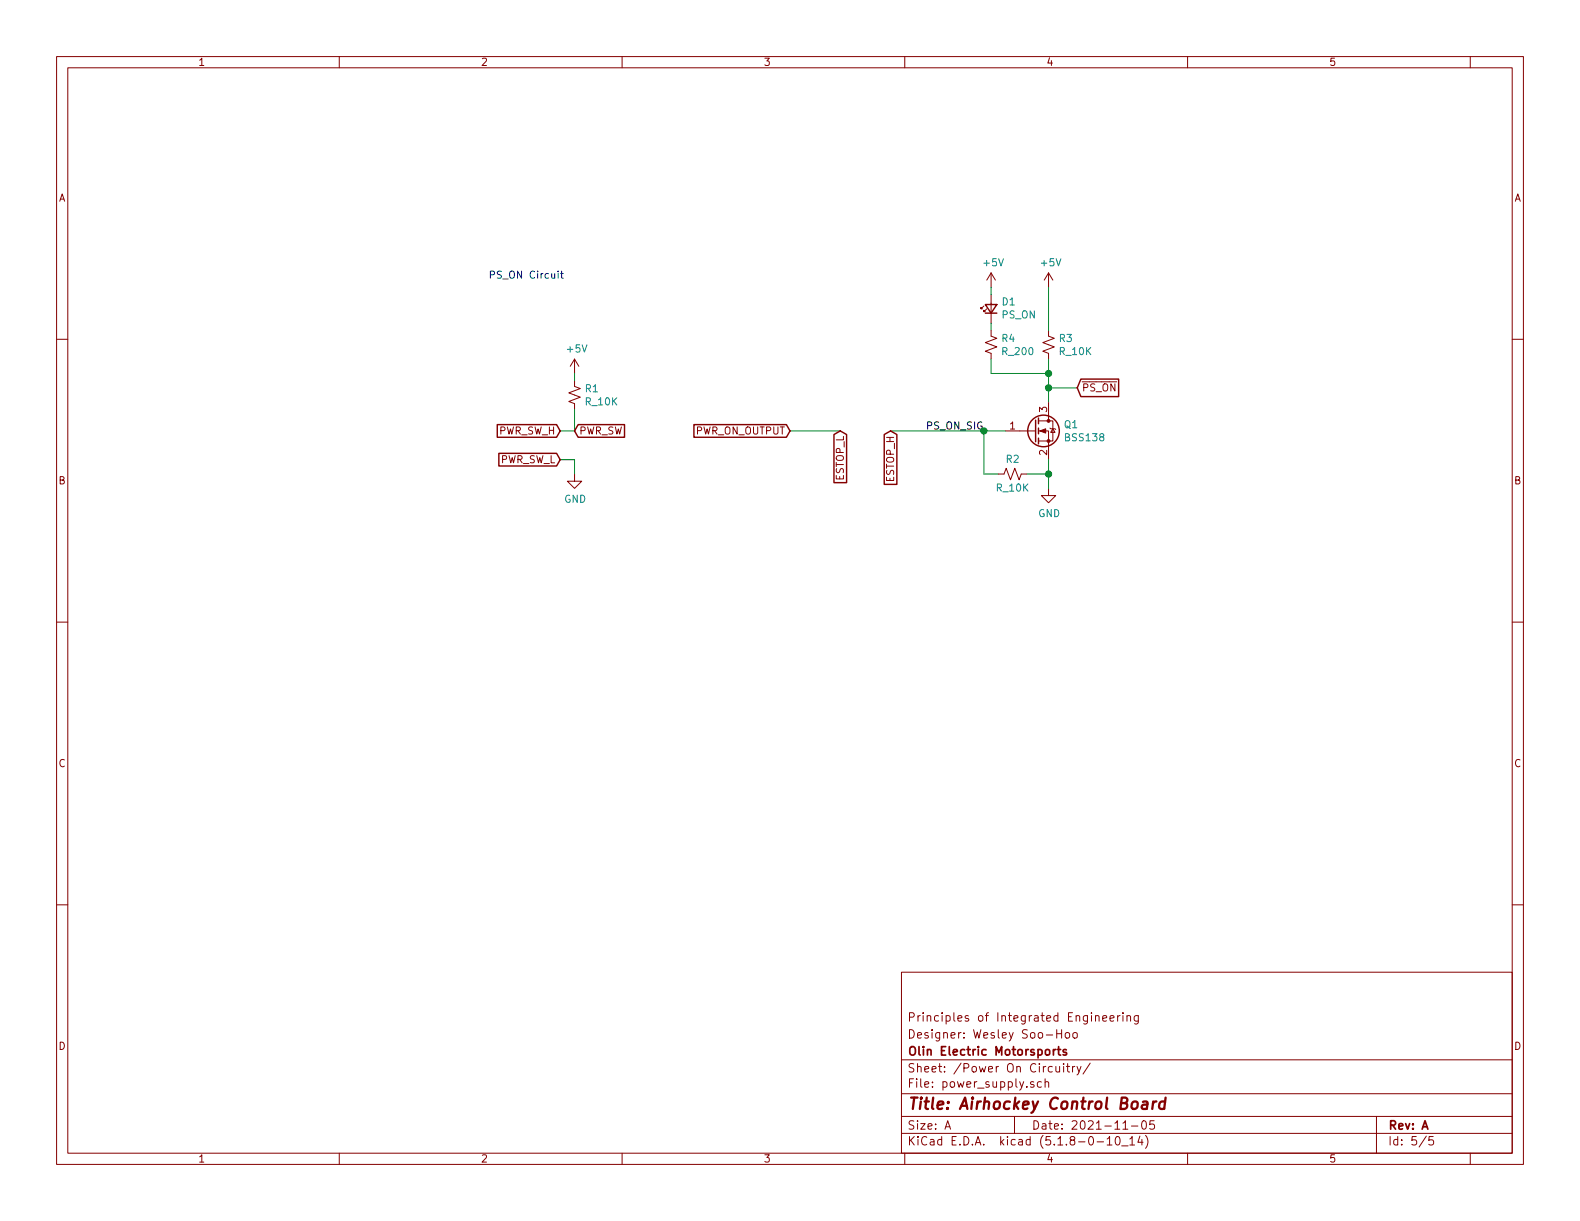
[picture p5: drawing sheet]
EESchema Schematic File Version 4
EELAYER 30 0
EELAYER END
$Descr A 11000 8500
encoding utf-8
Sheet 5 5
Title "Airhockey Control Board"
Date "2021-11-05"
Rev "A"
Comp "Olin Electric Motorsports"
Comment1 "Designer: Wesley Soo-Hoo"
Comment2 "Principles of Integrated Engineering"
Comment3 ""
Comment4 ""
$EndDescr
Text GLabel 5900 3650 3    50   Input ~ 0
ESTOP_L
Text GLabel 6250 3650 3    50   Input ~ 0
ESTOP_H
Text GLabel 3950 3850 0    50   Input ~ 0
PWR_SW_L
Text GLabel 3950 3650 0    50   Input ~ 0
PWR_SW_H
$Comp
L power:+5V #PWR051
U 1 1
P 7350 2650
F 0 "#PWR051" H 7350 2500 50  0001 C CNN
F 1 "+5V" H 7365 2823 50  0000 C CNN
F 2 "" H 7350 2650 50  0001 C CNN
F 3 "" H 7350 2650 50  0001 C CNN
	1    7350 2650
	1    0    0    -1  
$EndComp
$Comp
L Device:R_Small_US R3
U 1 1
P 7350 3050
F 0 "R3" H 7418 3096 50  0000 L CNN
F 1 "R_10K" H 7418 3005 50  0000 L CNN
F 2 "Resistor_SMD:R_0805_2012Metric_Pad1.20x1.40mm_HandSolder" H 7350 3050 50  0001 C CNN
F 3 "~" H 7350 3050 50  0001 C CNN
	1    7350 3050
	1    0    0    -1  
$EndComp
Wire Wire Line
	7350 3150 7350 3250
Wire Wire Line
	7350 2950 7350 2650
$Comp
L Transistor_FET:BSS138 Q1
U 1 1
P 7250 3650
F 0 "Q1" H 7454 3696 50  0000 L CNN
F 1 "BSS138" H 7454 3605 50  0000 L CNN
F 2 "Package_TO_SOT_SMD:SOT-23" H 7450 3575 50  0001 L CIN
F 3 "https://www.onsemi.com/pub/Collateral/BSS138-D.PDF" H 7250 3650 50  0001 L CNN
	1    7250 3650
	1    0    0    -1  
$EndComp
$Comp
L power:GND #PWR052
U 1 1
P 7350 4050
F 0 "#PWR052" H 7350 3800 50  0001 C CNN
F 1 "GND" H 7355 3877 50  0000 C CNN
F 2 "" H 7350 4050 50  0001 C CNN
F 3 "" H 7350 4050 50  0001 C CNN
	1    7350 4050
	1    0    0    -1  
$EndComp
Wire Wire Line
	7350 4050 7350 3950
$Comp
L Device:R_Small_US R2
U 1 1
P 7100 3950
F 0 "R2" V 7200 3950 50  0000 C CNN
F 1 "R_10K" V 7000 3950 50  0000 C CNN
F 2 "Resistor_SMD:R_0805_2012Metric_Pad1.20x1.40mm_HandSolder" H 7100 3950 50  0001 C CNN
F 3 "~" H 7100 3950 50  0001 C CNN
	1    7100 3950
	0    -1   -1   0   
$EndComp
Wire Wire Line
	7200 3950 7350 3950
Connection ~ 7350 3950
Wire Wire Line
	7350 3950 7350 3850
Wire Wire Line
	7000 3950 6900 3950
Wire Wire Line
	6900 3950 6900 3650
Wire Wire Line
	6900 3650 7050 3650
Wire Wire Line
	6250 3650 6900 3650
Connection ~ 6900 3650
Text Label 6900 3650 2    50   ~ 0
PS_ON_SIG
Text GLabel 5550 3650 0    50   Input ~ 0
PWR_ON_OUTPUT
Wire Wire Line
	5550 3650 5900 3650
$Comp
L power:GND #PWR050
U 1 1
P 4050 3950
F 0 "#PWR050" H 4050 3700 50  0001 C CNN
F 1 "GND" H 4055 3777 50  0000 C CNN
F 2 "" H 4050 3950 50  0001 C CNN
F 3 "" H 4050 3950 50  0001 C CNN
	1    4050 3950
	1    0    0    -1  
$EndComp
Wire Wire Line
	4050 3950 4050 3850
Wire Wire Line
	4050 3850 3950 3850
Wire Wire Line
	4050 3650 3950 3650
$Comp
L Device:R_Small_US R1
U 1 1
P 4050 3400
F 0 "R1" H 4118 3446 50  0000 L CNN
F 1 "R_10K" H 4118 3355 50  0000 L CNN
F 2 "Resistor_SMD:R_0805_2012Metric_Pad1.20x1.40mm_HandSolder" H 4050 3400 50  0001 C CNN
F 3 "~" H 4050 3400 50  0001 C CNN
	1    4050 3400
	1    0    0    -1  
$EndComp
Wire Wire Line
	4050 3500 4050 3650
$Comp
L power:+5V #PWR049
U 1 1
P 4050 3250
F 0 "#PWR049" H 4050 3100 50  0001 C CNN
F 1 "+5V" H 4065 3423 50  0000 C CNN
F 2 "" H 4050 3250 50  0001 C CNN
F 3 "" H 4050 3250 50  0001 C CNN
	1    4050 3250
	1    0    0    -1  
$EndComp
Wire Wire Line
	4050 3300 4050 3250
Text GLabel 4050 3650 2    50   Input ~ 0
PWR_SW
$Comp
L power:+5V #PWR0102
U 1 1
P 6950 2650
F 0 "#PWR0102" H 6950 2500 50  0001 C CNN
F 1 "+5V" H 6965 2823 50  0000 C CNN
F 2 "" H 6950 2650 50  0001 C CNN
F 3 "" H 6950 2650 50  0001 C CNN
	1    6950 2650
	1    0    0    -1  
$EndComp
$Comp
L Device:R_Small_US R4
U 1 1
P 6950 3050
F 0 "R4" H 7018 3096 50  0000 L CNN
F 1 "R_200" H 7018 3005 50  0000 L CNN
F 2 "Resistor_SMD:R_0805_2012Metric_Pad1.20x1.40mm_HandSolder" H 6950 3050 50  0001 C CNN
F 3 "~" H 6950 3050 50  0001 C CNN
	1    6950 3050
	1    0    0    -1  
$EndComp
$Comp
L Device:LED_Small D1
U 1 1
P 6950 2800
F 0 "D1" V 6996 2730 50  0000 R CNN
F 1 "PS_ON" V 6905 2730 50  0000 R CNN
F 2 "LED_SMD:LED_0805_2012Metric_Pad1.15x1.40mm_HandSolder" V 6950 2800 50  0001 C CNN
F 3 "~" V 6950 2800 50  0001 C CNN
	1    6950 2800
	0    -1   -1   0   
$EndComp
Wire Wire Line
	6950 2700 6950 2650
Wire Wire Line
	6950 2900 6950 2950
Wire Wire Line
	6950 3150 6950 3250
Wire Wire Line
	6950 3250 7350 3250
Connection ~ 7350 3250
Text GLabel 7550 3350 2    50   Input ~ 0
~PS_ON
Wire Wire Line
	7350 3250 7350 3350
Connection ~ 7350 3350
Wire Wire Line
	7350 3450 7350 3350
Wire Wire Line
	7350 3350 7550 3350
$EndSCHEMATC
